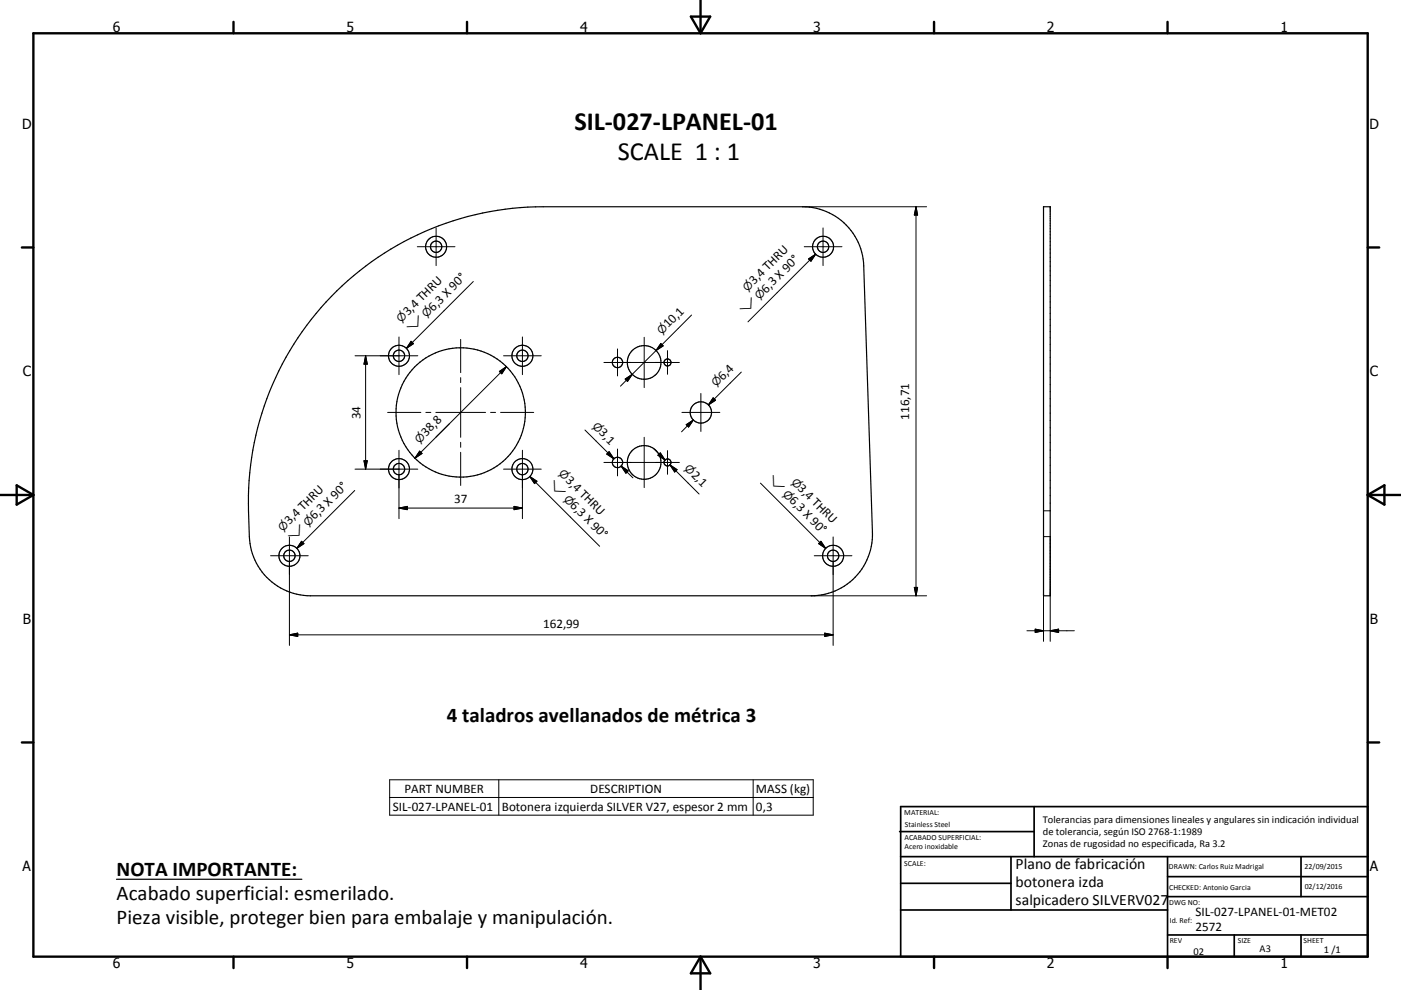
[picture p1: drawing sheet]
<svg xmlns="http://www.w3.org/2000/svg" width="420mm" height="297mm" viewBox="0 0 420 297" stroke-linecap="round" stroke-linejoin="round" font-family="sans-serif">
<g fill="none" stroke="#000" stroke-width=".36">
<path d="M312.9 62h2v116.7h-2zM100.9 87.3a88.4 88.4 0 0 1 61.9-25.3h77.8a18.3 18.3 0 0 1 18.4 17.8l2.6 80a18.4 18.4 0 0 1-18.4 18.9h-150.1a18.4 18.4 0 0 1-18.3-17.7l-.3-7.8a88.4 88.4 0 0 1 26.4-65.9zM34.9 263.8h55.6"/>
<circle cx="130.8" cy="74" r="3.1"/>
<circle cx="130.8" cy="74" r="1.7"/>
<circle cx="246.8" cy="74" r="3.2"/>
<circle cx="246.8" cy="74" r="1.7"/>
<circle cx="119.6" cy="106.7" r="3.1"/>
<circle cx="119.6" cy="106.7" r="1.71"/>
<circle cx="156.6" cy="106.7" r="1.7"/>
<circle cx="156.6" cy="106.7" r="3.2"/>
<circle cx="185.1" cy="108.7" r="1.55"/>
<circle cx="193.1" cy="108.7" r="5.1"/>
<circle cx="200.1" cy="108.7" r="1.05"/>
<circle cx="138.1" cy="123.7" r="19.4"/>
<circle cx="185.1" cy="138.7" r="1.55"/>
<circle cx="193.1" cy="138.7" r="5.1"/>
<circle cx="200.1" cy="138.7" r="1.04"/>
<circle cx="210.1" cy="123.7" r="3.2"/>
<circle cx="119.6" cy="140.7" r="1.7"/>
<circle cx="119.6" cy="140.7" r="3.1"/>
<circle cx="156.6" cy="140.7" r="3.1"/>
<circle cx="156.6" cy="140.7" r="1.7"/>
<circle cx="86.8" cy="166.7" r="3.1"/>
<circle cx="86.8" cy="166.7" r="1.71"/>
<circle cx="249.8" cy="166.7" r="3.1"/>
<circle cx="249.8" cy="166.7" r="1.7"/>
</g>
<g fill="none" stroke="#000" stroke-width=".3">
<path d="M125.1 74h11.3M130.7 68.4v11.3M240.6 62h37.2M241.1 74h11.3M242.4 77.7l2.1-1.4-1.4 2.1zM244.5 76.3l-20.2 20.3M246.8 68.4v11.3M274.6 62v116.7M274.6 62l.5 2.5h-1zM141.9 84.5l-20 20M207.3 94.5l-10.6 10.7M106.4 106.7h18.9"/>
<path d="M109.6 106.7v34M109.6 106.7l.5 2.6h-1zM119.6 101.1v11.3M123.3 102.4l.7 .7-2.1 1.4zM138.1 101.8v10M138.1 113.3v1.5M138.1 116.3v14.9M149.7 111.4l2.1-1.4-1.4 2.1zM151 106.7h11.3M151.8 110l-27.4 27.5M156.6 101.1v11.3M181.1 108.7h22.6"/>
<path d="M185.1 104.7v8.1M187.4 113.7l2.2-1.4-1.5 2.1zM193.1 101.2v15.1M196.7 105.2l-10.7 10.7M198.1 103.1l.7 .7-2.1 1.4zM200.1 105.2v7.1M210.1 118v11.4M213.8 119.4l.7 .7-2.1 1.4zM214.2 119.7l-1.8 1.8M222.2 111.6l-9.8 9.9M109.1 138.2h1l-.5 2.5zM116.2 123.7h10"/>
<path d="M119.6 135.1v20.5M125.8 135.3l.7 .7-2.1 1.5zM127.7 123.7h1.5M130.7 123.7h14.9M134.7 127.2l-4 3.9M138.1 132.7v1.5M138.1 135.7v9.9M147.1 123.7h1.5M150.1 123.7h9.9M156.6 135.1v20.5M175.4 129l8.6 8.6M181.1 138.7h22.6"/>
<path d="M182.6 135.5l1.4 2.1-2.1-1.4zM185.1 134.7v8.1M186.2 139.8l3.6 3.6M186.2 139.8l2.1 1.5-.7 .7zM193.1 131.2v15.1M195.8 134.5l3.6 3.5M197.2 136.6l.8-.7 1.4 2.1zM200.1 135.2v7.1M200.9 139.5l1.7 1.8M200.9 139.5l2.1 1.4-.7 .7zM200.9 139.5l8.7 8.7M204.4 123.7h11.4"/>
<path d="M205.7 127.4l2.2-1.4-1.5 2.1zM207.9 126l-3.6 3.5M106.4 147.2l-17.4 17.3M106.4 140.7h18.9M119.6 152.4h37M119.6 152.4l2.5-.5v1zM151 140.7h11.3M154.1 151.9l2.5 .5-2.5 .5zM158.8 143l21 20.9M158.8 143l2.2 1.4-.7 .7zM228 144.9l19.5 19.6M312.9 153.2h2"/>
<path d="M81.1 166.7h11.3M86.8 161.1v32.5M90.4 162.4l.7 .7-2.1 1.4zM243.2 178.7h34.6M244.1 166.7h11.3M246.1 162.4l1.4 2.1-2.1-1.4zM249.8 161.1v32.5M274.1 176.2h1l-.5 2.5zM86.8 190.5h163M86.8 190.5l2.5-.6v1zM247.3 189.9l2.5 .6-2.5 .4zM307.9 189.2h14.2"/>
<path d="M310.4 188.8l2.5 .4-2.5 .5zM312.9 192.4v-31.4h2v31.4M314.9 189.2l2.5-.4v.9zM116.8 233.9h127v10.7h-127zM116.8 239.3h127M149.5 233.9v10.7M225.8 233.9v10.7"/>
</g>
<g fill="none" stroke="#000" stroke-width=".71">
<path d="M10 10h400v277h-400zM70 6.6v3.4M140 6.6v3.4M207.1 5h5.8l-2.9 5zM210 0v10M280 6.6v3.4M350 6.6v3.4M6.6 74.2h3.4M410 74.2h3.5M0 148.5h10M5 145.6l5 2.9-5 2.9zM410 148.5h10.1"/>
<path d="M410 148.5l5.1-2.9v5.8zM6.6 222.7h3.4M410 222.7h3.5M70 287v3.4M140 287v3.4M210 287v10M210 287l2.9 5h-5.8zM280 287v3.4M350 287v3.4"/>
</g>
<g fill="none" stroke="#000" stroke-width=".51">
<path d="M269.7 249.5h40.3M270 242h140v45h-140zM270 257h140M303.1 257v16M310 242v15M350 257v30M390.1 257v12M270 265h33.1M270 273h80M350 269h60M350 263h60M350 280.5h60"/>
<path d="M370 280.5v6.5M390.1 280.5v6.5"/>
</g>
<g fill="#000" stroke="#000" stroke-width=".3">
<path d="M242.4 77.7l2.1-1.4-1.4 2.1zM274.6 62l.5 2.5h-1zM109.6 106.7l.5 2.6h-1zM123.3 102.4l.7 .7-2.1 1.4zM149.7 111.4l2.1-1.4-1.4 2.1zM187.4 113.7l2.2-1.4-1.5 2.1zM198.1 103.1l.7 .7-2.1 1.4zM213.8 119.4l.7 .7-2.1 1.4zM109.1 138.2h1l-.5 2.5zM125.8 135.3l.7 .7-2.1 1.5zM182.6 135.5l1.4 2.1-2.1-1.4zM197.2 136.6l.8-.7 1.4 2.1z"/>
<path d="M205.7 127.4l2.2-1.4-1.5 2.1zM119.6 152.4l2.5-.5v1zM154.1 151.9l2.5 .5-2.5 .5zM158.8 143l2.2 1.4-.7 .7zM186.2 139.8l2.1 1.5-.7 .7zM200.9 139.5l2.1 1.4-.7 .7zM90.4 162.4l.7 .7-2.1 1.4zM246.1 162.4l1.4 2.1-2.1-1.4zM274.1 176.2h1l-.5 2.5zM86.8 190.5l2.5-.6v1zM247.3 189.9l2.5 .6-2.5 .4zM310.4 188.8l2.5 .4-2.5 .5z"/>
<path d="M314.9 189.2l2.5-.4v.9z"/>
</g>
<g font-size="7.9">
<text x="172.2" y="38.9">SIL-027-LPANEL-01</text>
<text x="185.3" y="47.9">SCALE 1 : 1</text>
</g>
<g font-size="6.3">
<text x="133.9" y="216.6">4 taladros avellanados de métrica 3</text>
<text x="35" y="262.9">NOTA IMPORTANTE:</text>
<text x="35" y="270.1">Acabado superficial: esmerilado.</text>
<text x="35" y="277.3">Pieza visible, proteger bien para embalaje y manipulación.</text>
</g>
<g font-size="4.7">
<text x="304.5" y="260.9">Plano de fabricación</text>
<text x="304.5" y="266.2">botonera izda</text>
<text x="304.5" y="271.6">salpicadero SILVERV027</text>
</g>
<g font-size="4.2">
<text x="33.9" y="9.6">6</text>
<text x="103.9" y="9.6">5</text>
<text x="173.9" y="9.6">4</text>
<text x="243.8" y="9.6">3</text>
<text x="313.9" y="9.6">2</text>
<text x="383.9" y="9.6">1</text>
<text x="6.7" y="38.7">D</text>
<text x="410.5" y="38.7">D</text>
<text x="6.9" y="112.9">C</text>
<text x="410.7" y="112.9">C</text>
<text x="6.9" y="187.1">B</text>
<text x="410.7" y="187.1">B</text>
<text x="6.8" y="261.4">A</text>
<text x="410.7" y="261.4">A</text>
<text x="33.9" y="290.4">6</text>
<text x="103.9" y="290.4">5</text>
<text x="173.9" y="290.4">4</text>
<text x="243.8" y="290.4">3</text>
<text x="313.9" y="290.4">2</text>
<text x="383.9" y="290.4">1</text>
</g>
<g font-size="3.9">
<text x="226.1" y="85.5" transform="rotate(-45 226.1 85.5)">3,4 THRU</text>
<text x="229.7" y="88.1" transform="rotate(-45 229.7 88.1)">6,3 X 90°</text>
<text x="122.3" y="94.8" transform="rotate(-45 122.3 94.8)">3,4 THRU</text>
<text x="129.9" y="93.5" transform="rotate(-45 129.9 93.5)">6,3 X 90°</text>
<text x="200.3" y="98.5" transform="rotate(-45 200.3 98.5)">10,1</text>
<text x="216.7" y="114.2" transform="rotate(-45 216.7 114.2)">6,4</text>
<text x="108" y="125.7" transform="rotate(-90 108 125.7)">34</text>
<text x="272.5" y="125.9" transform="rotate(-90 272.5 125.9)">116,71</text>
<text x="127.8" y="131.1" transform="rotate(-45 127.8 131.1)">38,8</text>
<text x="179.4" y="130" transform="rotate(45 179.4 130)">3,1</text>
<text x="207.1" y="142.7" transform="rotate(45 207.1 142.7)">2,1</text>
<text x="169.4" y="144.3" transform="rotate(45 169.4 144.3)">3,4 THRU</text>
<text x="239" y="146.8" transform="rotate(45 239 146.8)">3,4 THRU</text>
<text x="136.1" y="150.9">37</text>
<text x="170.8" y="151.8" transform="rotate(45 170.8 151.8)">6,3 X 90°</text>
<text x="236.5" y="150.4" transform="rotate(45 236.5 150.4)">6,3 X 90°</text>
<text x="86.8" y="157.5" transform="rotate(-45 86.8 157.5)">3,4 THRU</text>
<text x="94.3" y="156.1" transform="rotate(-45 94.3 156.1)">6,3 X 90°</text>
<text x="162.8" y="188.4">162,99</text>
<text x="121.2" y="237.8">PART NUMBER</text>
<text x="177" y="237.8">DESCRIPTION</text>
<text x="226.7" y="238">MASS (kg)</text>
<text x="117.8" y="243.2">SIL-027-LPANEL-01</text>
<text x="150.5" y="243.2">Botonera izquierda SILVER V27, espesor 2 mm</text>
<text x="226.7" y="243.2">0,3</text>
<text x="358.4" y="274.9">SIL-027-LPANEL-01-MET02</text>
<text x="358.4" y="279.4">2572</text>
</g>
<g font-size="3.3">
<text x="224.1" y="87.5" transform="rotate(-45 224.1 87.5)">⌀</text>
<text x="127.8" y="95.4" transform="rotate(-45 127.8 95.4)">⌀</text>
<text x="223.3" y="94.5" transform="rotate(-45 223.3 94.5)">⌵</text>
<text x="227.8" y="90" transform="rotate(-45 227.8 90)">⌀</text>
<text x="120.3" y="96.9" transform="rotate(-45 120.3 96.9)">⌀</text>
<text x="123.4" y="99.9" transform="rotate(-45 123.4 99.9)">⌵</text>
<text x="198.4" y="100.5" transform="rotate(-45 198.4 100.5)">⌀</text>
<text x="214.7" y="116.2" transform="rotate(-45 214.7 116.2)">⌀</text>
<text x="177.5" y="128" transform="rotate(45 177.5 128)">⌀</text>
<text x="125.7" y="133.1" transform="rotate(-45 125.7 133.1)">⌀</text>
<text x="167.4" y="142.3" transform="rotate(45 167.4 142.3)">⌀</text>
<text x="205.1" y="140.7" transform="rotate(45 205.1 140.7)">⌀</text>
<text x="164.3" y="145.4" transform="rotate(45 164.3 145.4)">⌵</text>
<text x="168.8" y="149.9" transform="rotate(45 168.8 149.9)">⌀</text>
<text x="230" y="144" transform="rotate(45 230 144)">⌵</text>
<text x="234.5" y="148.4" transform="rotate(45 234.5 148.4)">⌀</text>
<text x="237.1" y="144.8" transform="rotate(45 237.1 144.8)">⌀</text>
<text x="84.8" y="159.5" transform="rotate(-45 84.8 159.5)">⌀</text>
<text x="92.4" y="158.2" transform="rotate(-45 92.4 158.2)">⌀</text>
<text x="87.9" y="162.6" transform="rotate(-45 87.9 162.6)">⌵</text>
</g>
<g font-size="3.1">
<text x="312.7" y="246.8">Tolerancias para dimensiones lineales y angulares sin indicación individual</text>
<text x="312.7" y="250.4">de tolerancia, según ISO 2768-1:1989</text>
<text x="312.7" y="254">Zonas de rugosidad no especificada, Ra 3.2</text>
<text x="357.8" y="286.5">02</text>
<text x="377.6" y="285.6">A3</text>
<text x="396.9" y="285.9">1 /1</text>
</g>
<g font-size="2.4">
<text x="271.1" y="244.4">MATERIAL:</text>
<text x="271.2" y="252">ACABADO SUPERFICIAL:</text>
<text x="271.3" y="248">Stainless Steel</text>
<text x="271.2" y="254.7">Acero inoxidable</text>
<text x="271.1" y="259.7">SCALE:</text>
<text x="350.4" y="260.8">DRAWN: Carlos Ruiz Madrigal</text>
<text x="391.1" y="260.6">22/09/2015</text>
<text x="350.5" y="267">CHECKED: Antonio Garcia</text>
<text x="391.2" y="266.7">02/12/2016</text>
<text x="350.5" y="271.4">DWG NO:</text>
<text x="350.7" y="276.9">Id. Ref:</text>
<text x="350.7" y="282.8">REV</text>
<text x="371.1" y="282.9">SIZE</text>
<text x="390.8" y="283">SHEET</text>
</g>
</svg>
